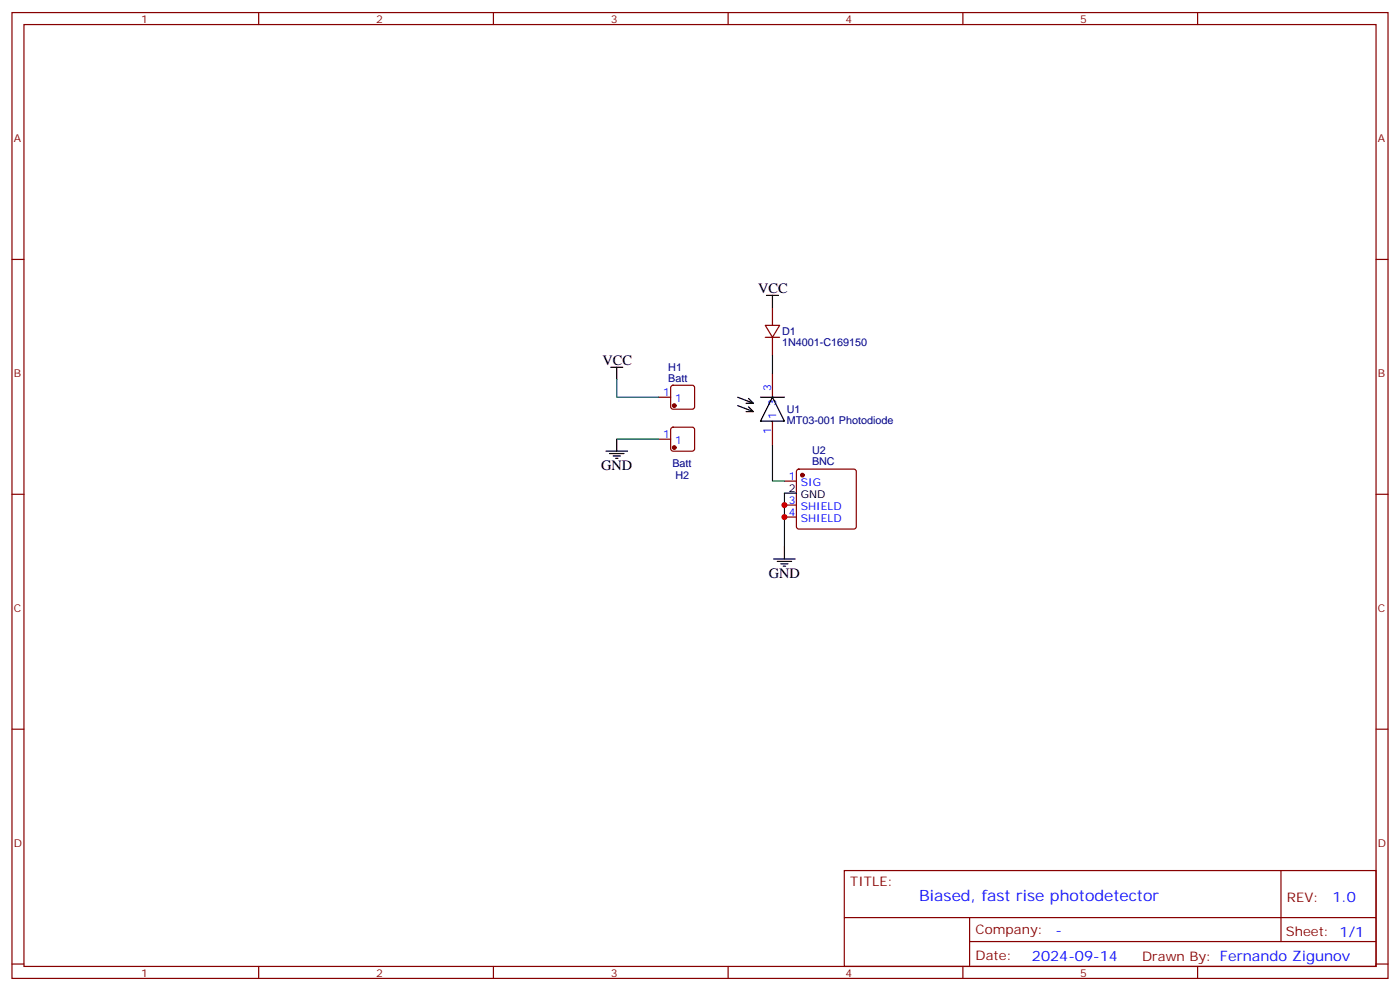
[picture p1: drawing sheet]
<svg xmlns="http://www.w3.org/2000/svg" width="412mm" height="292mm" viewBox="0 0 412 292" stroke-linecap="round" stroke-linejoin="round" font-family="sans-serif">
<g fill="none" stroke="#870000" stroke-width=".35">
<path d="M3.5 3.7h405.4v284.3h-405.4zM7.1 7.2h398.2v277.3h-398.2zM76.2 3.7v3.5M145.3 3.7v3.5M214.5 3.7v3.5M283.6 3.7v3.5M352.8 3.7v3.5M3.5 76.4h3.6M405.3 76.4h3.6M225.4 95.8h4.3l-2.2 3.5zM225.4 99.3h4.3M227.5 90.5v5.3"/>
<path d="M227.5 99.3v5.3M194 116.9h3.6M197.8 113.6l.5-.2h5.6l.5 .2 .2 .5v5.7l-.2 .5-.5 .2h-5.6l-.5-.3-.2-.4v-5.7zM227.5 109.9v7M194 129.3h3.6M197.8 126l.5-.2h5.6l.5 .2 .2 .5v5.6l-.2 .5-.5 .2h-5.6l-.5-.2-.2-.5v-5.6zM227.5 124v7.1M234.8 138.3l.5-.2h16.2l.5 .2 .2 .5v16.2l-.2 .5-.5 .3h-16.2l-.5-.3-.2-.5v-16.2zM3.5 145.5h3.6M231.1 141.6h3.5M231.1 148.7h3.5M231.1 152.2h3.5"/>
<path d="M405.3 145.5h3.6M3.5 214.7h3.6M405.3 214.7h3.6M248.7 256.3h156.6v28.2h-156.6zM377.3 256.3v20.9M248.7 270.1h156.5M285.6 277.2h119.6M285.6 270.1v14.2M3.5 283.8h3.6M76.2 284.5v3.5M145.3 284.5v3.5M214.5 284.5v3.5"/>
<path d="M283.6 284.5v3.5M352.8 284.5v3.5M405.3 283.8h3.6"/>
</g>
<g fill="none" stroke="#000" stroke-width=".35">
<path d="M225.8 87h3.5M227.5 87v3.5M179.9 108.1h3.5M181.7 108.1v3.6M217.3 119.4l4.6 1.8h-2.1M217.3 116.9l4.6 1.8h-2.1M220.5 119.8l1.4 1.4M220.5 117.3l1.4 1.4M224 116.9h7.1M227.5 116.9l3.6 7.1h-7.1zM178.5 132.8h6.4M179.6 133.5h4.2"/>
<path d="M180.6 134.2h2.1M181.3 134.9h.7M181.7 129.3v3.5M231.1 145.2h3.5M227.9 164.6h6.3M229 165.3h4.2M230 166h2.1M230.7 166.7h.7M231.1 161v3.6"/>
</g>
<g fill="#870000" stroke="#870000" stroke-width=".35">
<circle cx="236.4" cy="139.9" r=".53"/>
<circle cx="198.6" cy="119.4" r=".53"/>
<circle cx="198.6" cy="131.8" r=".53"/>
</g>
<path d="M181.7 111.7v5.2h12.3M227.5 104.6v5.3M181.7 129.3h12.3M227.5 131.1v10.5h3.6M231.1 145.2v15.8" fill="none" stroke="#008700" stroke-width=".35"/>
<g fill="#c00">
<circle cx="231.1" cy="148.7" r=".88"/>
<circle cx="231.1" cy="152.2" r=".88"/>
</g>
<text font-size="4.6" fill="#00f" x="270.8" y="265.3">Biased, fast rise photodetector</text>
<g font-size="4.2">
<text x="223.3" y="86.3">VCC</text>
<text x="177.4" y="107.4">VCC</text>
<text x="177.1" y="138.5">GND</text>
<text x="226.5" y="170.2">GND</text>
</g>
<g font-size="4.2" fill="#00f">
<text x="392.5" y="265.6">1.0</text>
<text x="310.9" y="275.1">-</text>
<text x="304" y="282.9">2024-09-14</text>
</g>
<g font-size="3.9" fill="#800">
<text x="250.5" y="260.9">TITLE:</text>
<text x="379.1" y="265.6">REV:</text>
<text x="287.4" y="275.1">Company:</text>
<text x="378.7" y="275.7">Sheet: 1/1</text>
<text x="287.4" y="282.8">Date:</text>
<text x="336.4" y="282.8">Drawn By: Fernando Zigunov</text>
</g>
<g font-size="3.2" fill="#800">
<text x="41.6" y="6.7">1</text>
<text x="110.8" y="6.7">2</text>
<text x="179.9" y="6.7">3</text>
<text x="249.1" y="6.7">4</text>
<text x="318.2" y="6.7">5</text>
<text x="4.1" y="41.8">A</text>
<text x="405.9" y="41.8">A</text>
<text x="4.1" y="110.9">B</text>
<text x="405.9" y="110.9">B</text>
<text x="4.1" y="180.1">C</text>
<text x="405.9" y="180.1">C</text>
<text x="4.1" y="249.2">D</text>
<text x="405.9" y="249.2">D</text>
<text x="41.6" y="287.5">1</text>
<text x="110.8" y="287.5">2</text>
<text x="179.9" y="287.5">3</text>
<text x="249.1" y="287.5">4</text>
<text x="318.2" y="287.5">5</text>
</g>
<g font-size="3.2" fill="#000080">
<text x="230.4" y="101.8">1N4001-C169150</text>
<text x="230.4" y="98.6">D1</text>
<text x="196.9" y="112.4">Batt</text>
<text x="196.9" y="109.2">H1</text>
<text x="231.8" y="124.7">MT03-001 Photodiode</text>
<text x="231.8" y="121.6">U1</text>
<text x="198.1" y="137.4">Batt</text>
<text x="239.2" y="137">BNC</text>
<text x="239.2" y="133.8">U2</text>
<text x="199" y="141">H2</text>
</g>
<g font-size="3.2" fill="#00f">
<text x="195.4" y="116.6">1</text>
<text x="198.9" y="118.4">1</text>
<text x="227.2" y="115.2" transform="rotate(-90 227.2 115.2)">3</text>
<text x="228.6" y="119.7" transform="rotate(-90 228.6 119.7)">3</text>
<text x="228.6" y="123.3" transform="rotate(-90 228.6 123.3)">1</text>
<text x="195.4" y="128.9">1</text>
<text x="198.9" y="130.7">1</text>
<text x="227.2" y="127.8" transform="rotate(-90 227.2 127.8)">1</text>
<text x="232.4" y="141.3">1</text>
<text x="235.9" y="143.1">SIG</text>
<text x="232.4" y="148.3">3</text>
<text x="232.4" y="151.9">4</text>
<text x="235.9" y="150.1">SHIELD</text>
<text x="235.9" y="153.6">SHIELD</text>
</g>
<g font-size="3.2">
<text x="232.4" y="144.8">2</text>
<text x="235.9" y="146.6">GND</text>
</g>
</svg>
